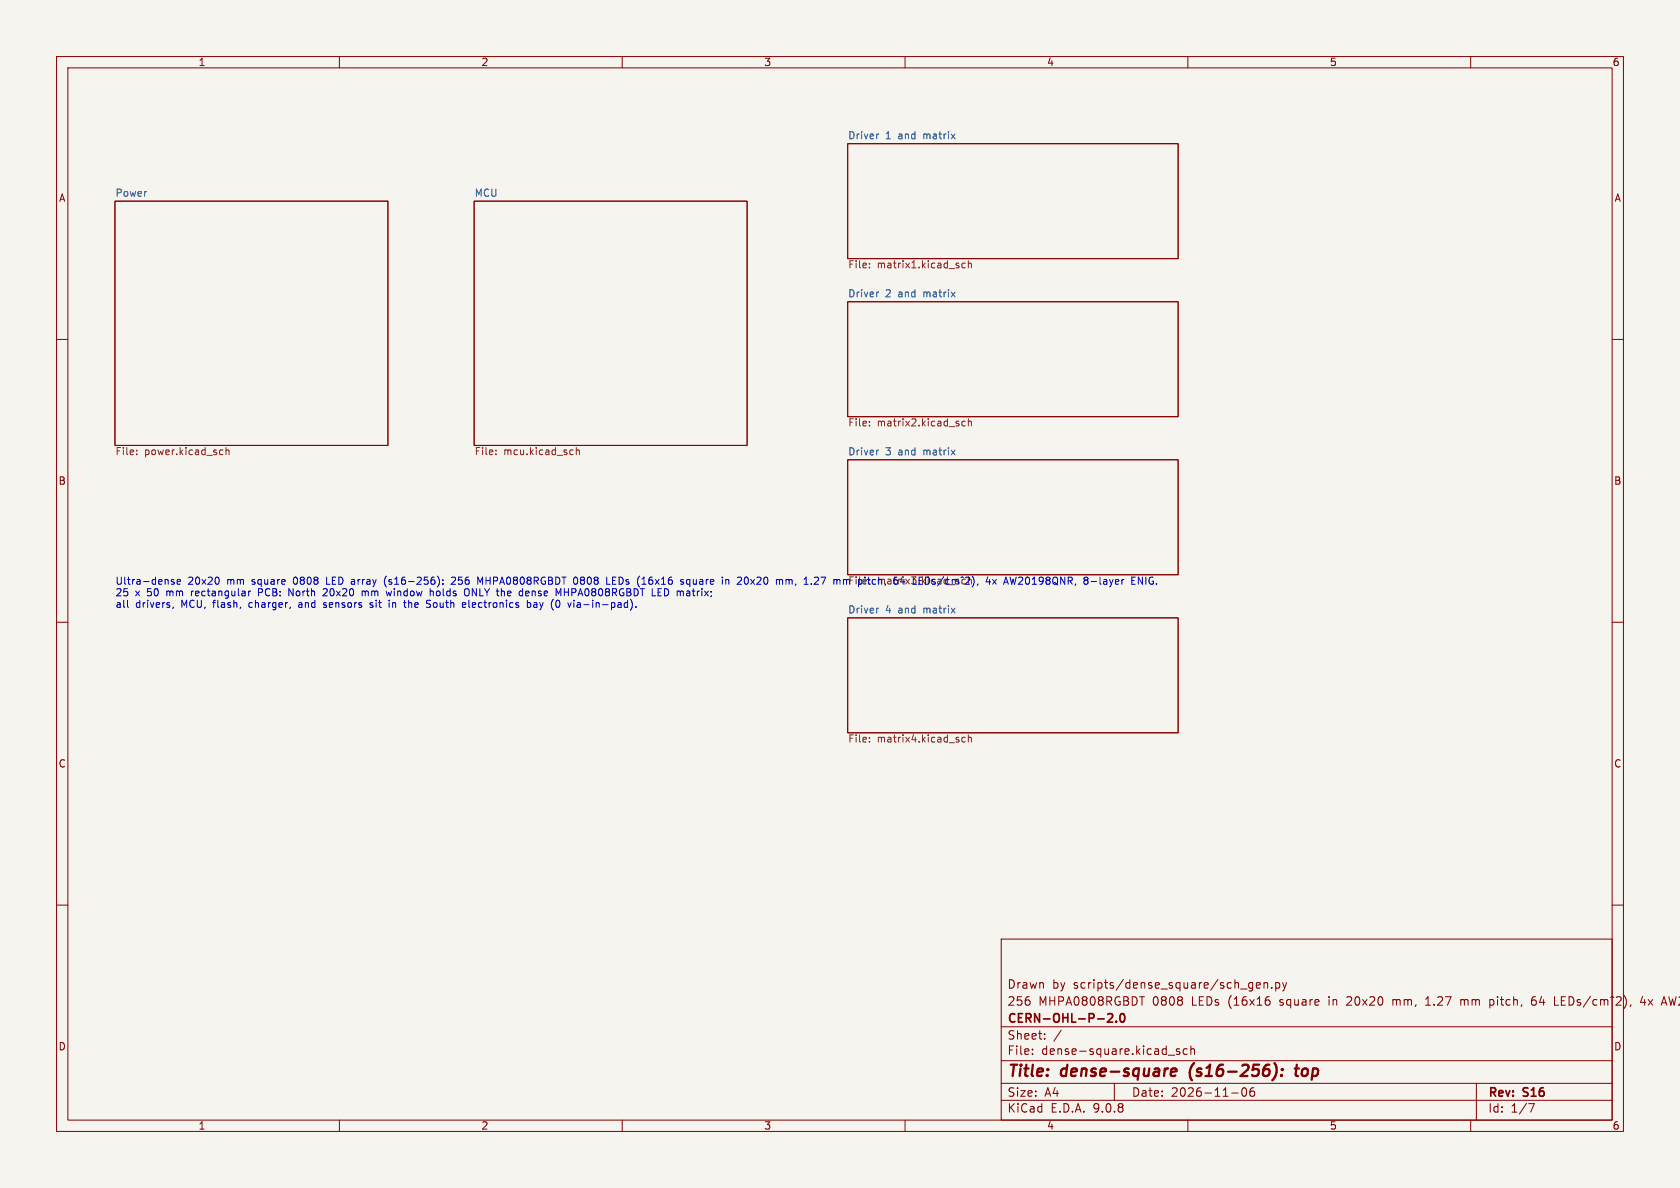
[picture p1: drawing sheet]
<svg xmlns="http://www.w3.org/2000/svg" width="297mm" height="210mm" viewBox="0 0 297 210" stroke-linecap="round" stroke-linejoin="round" font-family="sans-serif">
<path d="M0 0h297v210h-297z" fill="#f5f4ef" stroke="#f5f4ef" stroke-width=".18"/>
<g fill="none" stroke="#840000" stroke-width=".18">
<path d="M10 10h277v190h-277zM12 12h273v186h-273zM60 10v2M110 10v2M160 10v2M210 10v2M260 10v2M20.3 35.6h48.3v43.1h-48.3zM83.8 35.6h48.3v43.1h-48.3zM149.9 25.4h58.4v20.3h-58.4zM149.9 53.3h58.4v20.4h-58.4zM10 60h2"/>
<path d="M285 60h2M149.9 81.3h58.4v20.3h-58.4zM10 110h2M149.9 109.2h58.4v20.3h-58.4zM285 110h2M10 160h2M177 166h108v32h-108zM201.5 176.2h.8M222.1 174.2l.7-.1-.1-.3-.4-.1-.2 .2 .1 .7h.5M223.5 173.8l.2-.1 .3 .1 .1 .9M223.5 173.7v1M224.4 176.8l.1 .3-.1 .5"/>
<path d="M224.8 174.6v.1M225.5 173.8l.5-.1 .2 .3v.4l-.1 .2h-.6M225.5 173.7v1.5M226.7 173.7l.4 1M227.1 174.7l-.1 .4-.3 .1M227.5 173.7l-.4 1M238.2 176.3h-.1M238.9 176.8l-.9 .9h1M246.2 176.7v1M246.5 176.7l-.3 .1M252 177.7h.9M252 176.6l.5-.4v1.5"/>
<path d="M258.2 176.7v1M258.8 176.8l-.3-.1-.3 .1M263.4 176.8l.4-.1 .3 .3M264.1 177.4l-.3 .3-.4-.1M270.7 177.1l.3-.3h.5l.1 .3M271.5 176.2a.59 .59 0 0 0-.8 .6v.6l.2 .2 .4 .1 .3-.3M274.8 177.7h.7M285 160h2M290.4 176.1l-.4 1.1h1M290.7 176.7v1M295 176.2l.4 1.5M60 198v2"/>
<path d="M110 198v2M160 198v2M177 194.5h108M177 191.5h108M177 187.5h108M177 181.5h108M182.5 186.3v.1M182.5 185.5v.1M184.7 183.6v.1M184.7 182.8v.1M187.6 182.1l-1.3 2M197 191.5v3"/>
<path d="M206.5 186.5h1.2M208.5 185.5l-.3-.1-.2 .2v.2l.5 .2v.3h-.5M209.9 185.5l-.4-.1-.3 .3v.4l.1 .2h.6M210 198v2M210.5 185.5l.2-.1 .4 .1 .1 .9M210.5 184.9v1.5M217.7 193.2h1.2M219.7 192.4a.81 .81 0 0 0 .3 1.4l.2-.1 .2-.5-.2-.8M221.2 192.4a1.17 1.17 0 0 0-.1 1.3h.6l.1-.5-.3-.3h-.4l-.1 .3M260 198v2M261 191.5v6.5M270.2 195.1h1l-.6 1.5"/>
</g>
<path d="M207 189.5l1-.1-.1-.4-.1-.1-.6 .1-.2 .9 .2 .3 .6-.1M210.4 189.3v1.1M225.3 187.9a2.32 2.32 0 0 1-.3 3M226.6 190v.1l-.1 .1M226.6 190l-.1 .1v.1M226.6 190l-.1 .2M226.7 189v.2M226.7 189l.1 .1-.1 .1M226.7 189l-.1 .1 .1 .1M228.9 188.9h.8M229.3 188.2l-.2 1.7v.2l.4 .1" fill="none" stroke="#840000" stroke-width=".4"/>
<path d="M195.8 179.3l.6-.1 .2 .1 .1 .3-.9 1.1h.9M198.1 179.3l.2-.1a.81 .81 0 0 1 .6 .6 .81 .81 0 0 1-.3 .8l-.1 .1a.81 .81 0 0 1-.4-1.4zM197.3 180.5v.2" fill="none" stroke="#840000" stroke-width=".3"/>
<g fill="none" stroke="#725600" stroke-width=".18">
<path d="M153.7 47.2v.2M153.7 46.6v.1M170.6 46.6l-.3-.1-.3 .3 .2 .5h.4M171.2 46.6l.2-.1 .3 .1v.8M171.2 46.1v1.3M24.2 79.6v.1M39 79.5l.4 .1M40 79.7l.1-.2 .3 .1 .1 .8M40 79.1v1.3M87.7 79.6v.1M101.2 79.5l.1 .1M101.9 79.7l.2-.2 .3 .1v.8"/>
<path d="M101.9 79.1v1.3M153.7 74.5v.1M153.7 75.2v.1M170.6 74.5l-.3-.1-.3 .3 .2 .5h.4M171.2 74v1.3M171.2 74.6l.2-.2 .3 .1v.8M24.2 80.3v.1M39.4 80.3l-.4 .1M87.7 80.3v.1M101.3 80.3l-.1 .1M153.7 130.4v.1M153.7 131.1v.1"/>
<path d="M170.6 130.4l-.3-.1-.3 .3 .2 .5h.4M171.2 129.9v1.3M171.2 130.5l.2-.2 .3 .1v.8"/>
</g>
<path d="M155.3 23.7l-.2 .1M155.3 51.6l-.2 .1M155.3 79.6h-.2M155.3 107.5l-.2 .1" fill="none" stroke="#006464" stroke-width=".18"/>
<g fill="none" stroke="#0000c2" stroke-width=".18">
<path d="M22.5 107.2l.2 .2M30.6 107.3l-.1 .3M30.8 102.5l-.3-.1-.2 .2v.2l.5 .1v.3h-.5M31.3 102.9l.6-.2-.1-.2-.3-.1-.2 .2 .1 .6h.4M38.6 102.1l.1 .4-.1 .7M43.9 104.5v.8M44.3 104.5l-.4 .2M45.7 104.1v1.2M45.7 104.7h.5M51.1 105.3v-1.2l.7 1.2M53 106.5l-.2 .1M53 106.9l-.2 .2 .2 .3"/>
<path d="M57.2 107.3l.4 .1M57.6 106.5l-.4 .2v.2l.4 .1M57.7 102v1.3h.6M57.7 104.1h-.4l-.2 .1M57.8 104.6l-.7 .7h.8M64 104.5v.8M64.1 104.5l-.1 .1M64.5 104.5l.1 .2M64.6 104.7v.6M64.6 104.5v.2M65.9 106.6l-.3-.1-.2 .3 .6 .3M66 107.2l-.2 .2-.4-.1"/>
<path d="M68.3 101.8a1.46 1.46 0 0 0 0 2M68.8 106.1v.1M69.2 104.5l-.2 .8-.3-.6-.2 .6M69.4 106.5v.9M69.6 106.5l-.2 .1M72.2 106.1v1.3M72.4 106.5l-.2 .1M75.9 106.8l.2 .2-.2 .4M76.5 104.5l.1 .8M77.2 104.6v.6M77.4 101.9a1.49 1.49 0 0 1 0 1.8M78.3 103.2v.1"/>
<path d="M78.3 102.5v.1M79.8 102.1l.5-.1 .2 .3M80.5 102.4l-.8 .9h.8M82.2 106.5l.1 .3-.6 .2M82.3 107.3l-.1 .1M82.8 104.1a.81 .81 0 0 1-.2 1.2h-.2M82.9 106.1v1.1l.2 .2M84.5 102l.4 .9 .4-.9v1.3M92.9 104.7l.2-.2h.3l.1 .2M92.9 105.1l.2 .2h.4M93.2 106.6l.4-.1 .2 .3-.1 .5h-.5M93.2 106.1v1.3"/>
<path d="M93.5 104.8l-.6 .1M94.4 106.6h.5M94.8 106.9h-.3l-.2 .2 .1 .2 .4 .1M98.9 106.2l.1 .7-.1 .4-.2 .1M99.8 104.1v1.2M99.8 104.7h.7M101.7 102a.68 .68 0 0 1 .4 .6 .68 .68 0 0 1-.4 .7M102.4 106.5l-.3 .1M102.5 106.9h-.3l-.2 .2 .1 .2 .4 .1M107.3 103.3h.6M108.3 102.6h.4M108.9 102h-.6v1.3h.6"/>
<path d="M112.4 107.3v.1M113.5 103.3h.7M116.3 105.3h.6M116.3 104.7h.5M120.7 102.9l.2 .1-.2 .3M120.7 102.4l.1 .1M122 102.5l-.4-.1-.2 .3 .1 .5h.5M122 102.4v1.3M128.5 102.4l.4 .2v.7M132 102a.79 .79 0 0 1 0 1.3M139 102.6l.3-.2 .2 .2M139 102.4v.9"/>
<path d="M139.5 102.6v.7M139.7 102.4l-.2 .2M144 102.1l.5-.1 .2 .4-.8 .9h.8M154.7 102.4l-.4 .1-.1 .2 .1 .5 .4 .1M175.5 102.4l.6 .9M176.1 102.4l-.6 .9M177.4 103.3l.4-1.3 .5 1.3M177.5 102.9h.6M194.5 103.1l.2 .2M195.1 102.5h.5M195.7 102.7l-.4 .1-.2 .2 .2 .3 .4-.1M202.6 102v1.3"/>
<path d="M203.8 102.1a.59 .59 0 0 0-.7 .5 .59 .59 0 0 0 .7 .6l.1-.5h-.2M204.4 103.2v.1"/>
</g>
<g font-size="2.8" fill="#840000">
<text x="178" y="190.9">Title:</text>
<text x="187.7" y="190.9">dense-square</text>
<text x="211.1" y="190.9">(s16-256):</text>
<text x="230.7" y="190.9">top</text>
</g>
<g font-size="2.1" fill="#840000">
<text x="178" y="178">256</text>
<text x="178" y="175">Drawn</text>
<text x="183.6" y="178">MHPA0808RGBDT</text>
<text x="186" y="175">by</text>
<text x="189.8" y="175">scripts/dense_square/sch_gen.py</text>
<text x="203.8" y="178">0808</text>
<text x="210.8" y="178">LEDs</text>
<text x="217.4" y="178">(16x16</text>
<text x="226.6" y="178">square</text>
<text x="235.4" y="178">in</text>
<text x="238.8" y="178">20x20</text>
<text x="247" y="178">mm,</text>
<text x="253.1" y="178">1.27</text>
<text x="259.4" y="178">mm</text>
<text x="264.7" y="178">pitch,</text>
<text x="272.2" y="178">64</text>
<text x="276.4" y="178">LEDs/cm^2),</text>
<text x="291.8" y="178">4x</text>
<text x="295.8" y="178">AW</text>
<text x="178" y="184">Sheet:</text>
<text x="178" y="181.2">CERN-OHL-P-2.0</text>
<text x="178" y="186.7">File:</text>
<text x="184.1" y="186.7">dense-square.kicad_sch</text>
<text x="178" y="196.9">KiCad</text>
<text x="178" y="194.1">Size:</text>
<text x="184.7" y="194.1">A4</text>
<text x="185.7" y="196.9">E.D.A.</text>
<text x="193.3" y="196.9">9.0.8</text>
<text x="200" y="194.1">Date:</text>
<text x="207" y="194.1">2026-11-06</text>
<text x="263" y="194.3">Rev:</text>
<text x="263" y="196.9">Id:</text>
<text x="267.1" y="196.9">1/7</text>
<text x="269.4" y="194.3">S16</text>
</g>
<g font-size="1.8" fill="#840000">
<text x="35" y="11.9">1</text>
<text x="85" y="11.9">2</text>
<text x="135" y="11.9">3</text>
<text x="185" y="11.9">4</text>
<text x="235" y="11.9">5</text>
<text x="285" y="11.9">6</text>
<text x="10.3" y="35.9">A</text>
<text x="285.3" y="35.9">A</text>
<text x="10.3" y="85.9">B</text>
<text x="285.3" y="85.9">B</text>
<text x="10.3" y="135.9">C</text>
<text x="285.3" y="135.9">C</text>
<text x="10.3" y="185.9">D</text>
<text x="285.3" y="185.9">D</text>
<text x="35" y="199.9">1</text>
<text x="85" y="199.9">2</text>
<text x="135" y="199.9">3</text>
<text x="185" y="199.9">4</text>
<text x="235" y="199.9">5</text>
<text x="285" y="199.9">6</text>
</g>
<g font-size="1.8" fill="#006464">
<text x="149.9" y="24.7">Driver</text>
<text x="156.5" y="24.7">1</text>
<text x="158.9" y="24.7">and</text>
<text x="163.5" y="24.7">matrix</text>
<text x="20.3" y="34.9">Power</text>
<text x="83.8" y="34.9">MCU</text>
<text x="149.9" y="52.6">Driver</text>
<text x="156.5" y="52.6">2</text>
<text x="158.9" y="52.6">and</text>
<text x="163.5" y="52.6">matrix</text>
<text x="149.9" y="80.6">Driver</text>
<text x="156.5" y="80.6">3</text>
<text x="158.9" y="80.6">and</text>
<text x="163.5" y="80.6">matrix</text>
<text x="149.9" y="108.5">Driver</text>
<text x="156.5" y="108.5">4</text>
<text x="158.9" y="108.5">and</text>
<text x="163.5" y="108.5">matrix</text>
</g>
<g font-size="1.8" fill="#725600">
<text x="149.9" y="47.5">File:</text>
<text x="155.1" y="47.5">matrix1.kicad_sch</text>
<text x="149.9" y="75.5">File:</text>
<text x="155.1" y="75.5">matrix2.kicad_sch</text>
<text x="20.3" y="80.5">File:</text>
<text x="25.5" y="80.5">power.kicad_sch</text>
<text x="83.8" y="80.5">File:</text>
<text x="89" y="80.5">mcu.kicad_sch</text>
<text x="149.9" y="131.3">File:</text>
<text x="155.1" y="131.3">matrix4.kicad_sch</text>
</g>
<g font-size="1.8" fill="#0000c2">
<text x="20.3" y="103.6">Ultra-dense</text>
<text x="20.3" y="105.6">25</text>
<text x="20.3" y="107.7">all</text>
<text x="23.9" y="105.6">x</text>
<text x="24" y="107.7">drivers,</text>
<text x="26.1" y="105.6">50</text>
<text x="29.7" y="105.6">mm</text>
<text x="32.2" y="107.7">MCU,</text>
<text x="33.2" y="103.6">20x20</text>
<text x="34.3" y="105.6">rectangular</text>
<text x="38" y="107.7">flash,</text>
<text x="40.3" y="103.6">mm</text>
<text x="44.5" y="107.7">charger,</text>
<text x="44.8" y="103.6">square</text>
<text x="46.3" y="105.6">PCB:</text>
<text x="51.9" y="105.6">North</text>
<text x="52.3" y="103.6">0808</text>
<text x="53.4" y="107.7">and</text>
<text x="58.1" y="107.7">sensors</text>
<text x="58.2" y="105.6">20x20</text>
<text x="58.3" y="103.6">LED array</text>
<text x="65.2" y="105.6">mm</text>
<text x="66.5" y="107.7">sit</text>
<text x="69" y="103.6">(s16-256):</text>
<text x="69.8" y="105.6">window</text>
<text x="70" y="107.7">in</text>
<text x="72.9" y="107.7">the</text>
<text x="77.1" y="107.7">South</text>
<text x="77.7" y="105.6">holds</text>
<text x="81.1" y="103.6">256</text>
<text x="83.6" y="107.7">electronics</text>
<text x="84" y="105.6">ONLY the</text>
<text x="85.9" y="103.6">MHPA0808RGBDT</text>
<text x="94.1" y="105.6">dense</text>
<text x="95.3" y="107.7">bay</text>
<text x="99.7" y="107.7">(0</text>
<text x="100.8" y="105.6">MHPA0808RGBDT</text>
<text x="102.9" y="107.7">via-in-pad).</text>
<text x="103.1" y="103.6">0808</text>
<text x="109.1" y="103.6">LEDs</text>
<text x="114.7" y="103.6">(16x16</text>
<text x="118" y="105.6">LED matrix;</text>
<text x="122.6" y="103.6">square</text>
<text x="130.1" y="103.6">in</text>
<text x="133.1" y="103.6">20x20</text>
<text x="140.1" y="103.6">mm,</text>
<text x="145.3" y="103.6">1.27 File:</text>
<text x="150.7" y="103.6">mm</text>
<text x="155.1" y="103.4">matrix3.kicad_sch</text>
<text x="155.2" y="103.6">pitch,</text>
<text x="161.7" y="103.6">64</text>
<text x="165.3" y="103.6">LEDs/cm^2),</text>
<text x="178.5" y="103.6">4x</text>
<text x="181.9" y="103.6">AW20198QNR,</text>
<text x="196.2" y="103.6">8-layer</text>
</g>
</svg>
